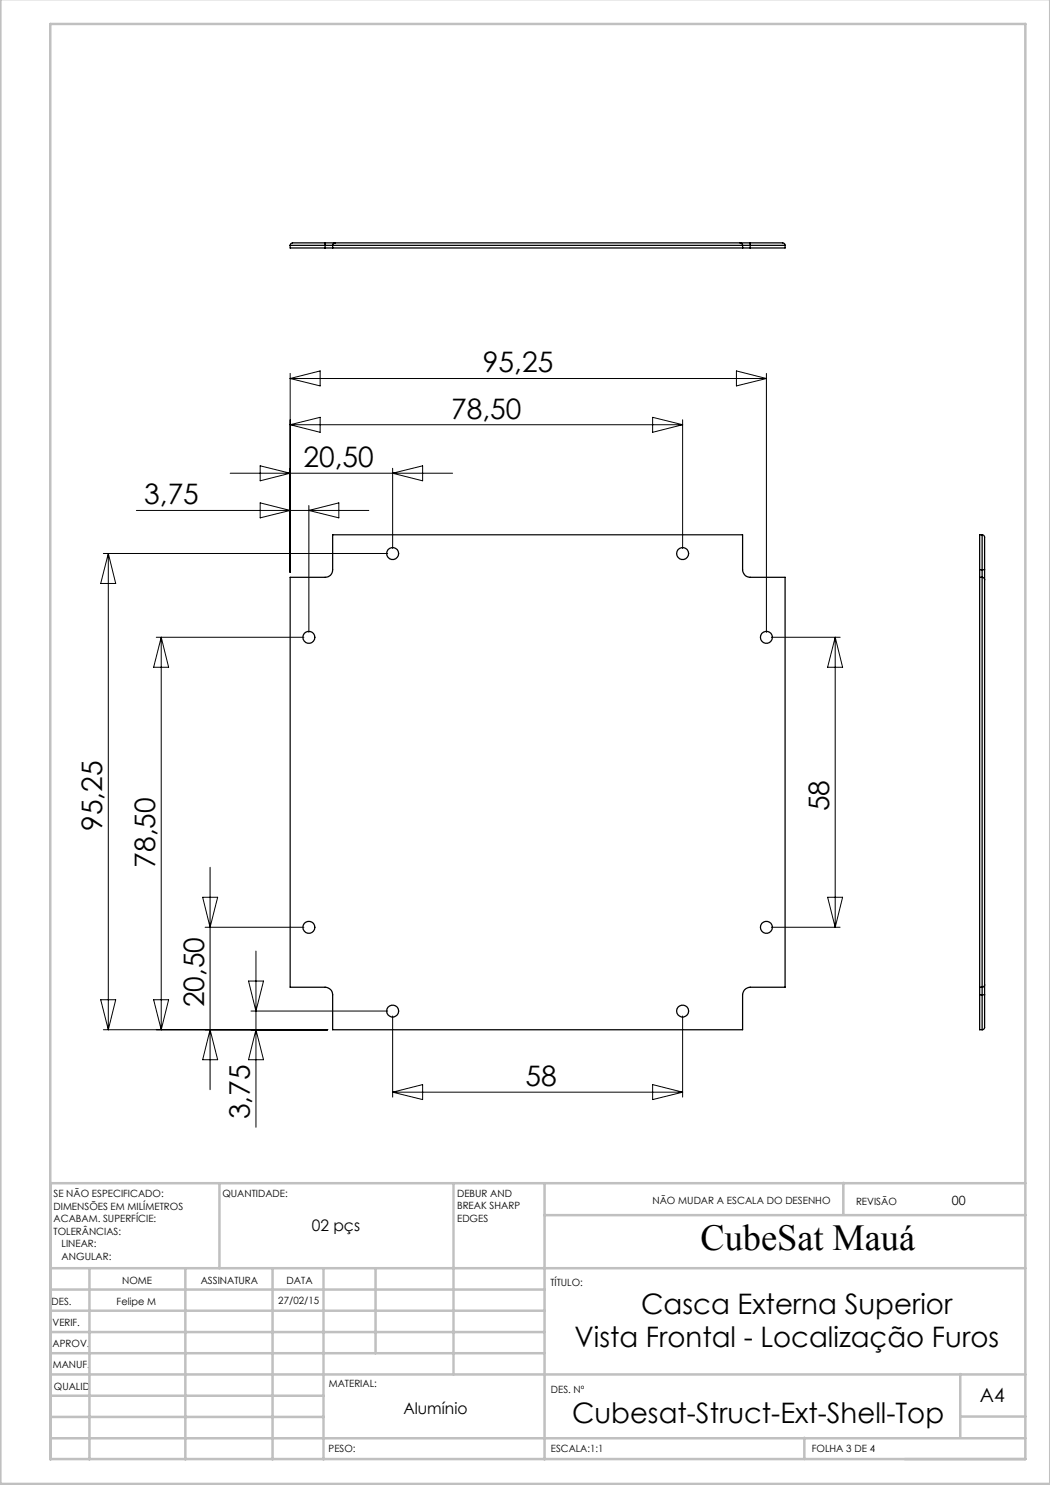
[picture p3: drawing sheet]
<svg xmlns="http://www.w3.org/2000/svg" width="210mm" height="297mm" viewBox="0 0 210 297" stroke-linecap="round" stroke-linejoin="round" font-family="sans-serif">
<g fill="none" stroke="#c0c0c0" stroke-width=".5">
<path d="M.1 -.1v296.9h209.9v-296.9M10.1 4.8h195v287h-195zM43.9 236.6v17M90.7 236.6v38.3M108.9 236.6v55.3M168.7 236.6v6.3M205.1 236.6h-195v55.3M10.1 253.6h195M10.1 257.9h98.8M17.9 253.6v38.3M37.1 253.6v38.3M54.5 253.6v38.3"/>
<path d="M64.7 253.6v38.3M75.1 253.6v17M108.9 243h96.2M10.1 270.6h98.8M10.1 266.4h98.8M10.1 262.1h98.8M10.1 279.1h54.6M10.1 274.9h195M192.1 274.8v12.7M10.1 287.7h195M10.1 283.4h54.6M160.9 287.5v4.3"/>
<path d="M192.1 283.3h13"/>
</g>
<g fill="none" stroke="#000" stroke-width=".2">
<path d="M58 74.7v39.8M58 75.7l6-1.5v3zM58 75.7h95.3M147.3 74.2l6 1.5-6 1.5zM153.3 74.7v51.8M46 94.6h44.5M52 93.2l6 1.4-6 1.6zM58 84.9h78.5M58 84.9l6-1.4v3zM78.5 93.7v16M78.5 94.6l6-1.4v3zM130.5 83.5l6 1.4-6 1.6z"/>
<path d="M136.5 84v25.7M20.7 110.7h56.8M21.7 110.7v95.2M21.7 110.7l1.4 6h-3zM27.3 102.1h46.5M52 100.6l6 1.5-6 1.5zM61.8 101.1v25.4M61.8 102.1l6-1.5v3zM31.3 127.5h29.5M32.2 127.5l1.5 6h-3zM32.2 127.5v78.4M154.3 127.5h13.7"/>
<path d="M167 127.5v58M167 127.5l1.5 6h-3zM40.5 179.5h3l-1.5 6zM42 173.5v44.4M165.5 179.5h3l-1.5 6zM20.1 200h3l-1.4 5.9zM30.7 200h3l-1.5 5.9zM41 185.5h19.8M49.7 196.2h3l-1.5 6zM51.2 190.2v35.3M154.3 185.5h13.7M20.7 205.9h44.8"/>
<path d="M42 205.9l1.5 6h-3zM50.2 202.2h27.3M51.2 205.9l1.5 6h-3zM78.5 203.2v16.2M78.5 218.4l6-1.5v3zM78.5 218.4h58M130.5 216.9l6 1.5-6 1.5zM136.5 203.2v16.2"/>
</g>
<g fill="none" stroke="#000" stroke-width=".25">
<path d="M58 49.1v.5h7M58 49.1h7M65 49.1h1.5M65 48.6v.5M65 48.6h2M65 49.6h1.5M65 48.6h-6.5l-.3 .1-.2 .4M65 49.1v.5M66.5 49.1v.5M66.5 49.6h82M66.5 49.1h82M67 48.6l-.4 .2-.1 .3"/>
<path d="M67 48.6h81M148 48.6l.4 .1 .1 .4M148 48.6h2M148.5 49.1h1.5M148.5 49.6h1.5M148.5 49.1v.5M150 48.6v.5M150 48.6h6.5l.4 .2 .1 .3M150 49.1h7M150 49.1v.5M157 49.1v.5h-7M58 115.5h7a1.45 1.45 0 0 0 1.5-1.6v-6.9h82v6.9a1.51 1.51 0 0 0 1.5 1.6h7v81.9h-7a1.57 1.57 0 0 0-1.5 1.6v6.9h-82v-6.9a1.51 1.51 0 0 0-1.5-1.6h-7z"/>
<path d="M195.9 113.9v1.6M195.9 115.5h.5M195.9 115.5v81.9M195.9 113.9h.5M196.4 115.5l.4 .1 .1 .4M196.4 113.9v1.6M196.4 113.9h.5M196.4 107h.3l.2 .3v6.6M196.4 107h-.5v6.9M196.4 107v6.9M196.4 115.5v81.9M196.9 113.9v2.1"/>
<path d="M196.9 116v81M195.9 197.4v1.6M195.9 197.4h.5M195.9 199v6.9h.5M195.9 199h.5M196.4 197.4v1.6M196.4 199h.5M196.4 199v6.9M196.9 197l-.1 .3-.4 .1M196.9 197v2M196.9 199v6.6l-.2 .3h-.3"/>
<circle cx="78.5" cy="110.7" r="1.2"/>
<circle cx="136.5" cy="110.7" r="1.2"/>
<circle cx="61.8" cy="127.5" r="1.2"/>
<circle cx="153.3" cy="127.5" r="1.2"/>
<circle cx="61.8" cy="185.5" r="1.2"/>
<circle cx="153.3" cy="185.5" r="1.2"/>
<circle cx="78.5" cy="202.2" r="1.19"/>
<circle cx="136.5" cy="202.2" r="1.19"/>
</g>
<text font-size="7.3" x="140.1" y="249.9">CubeSat Mauá</text>
<g font-size="5.6">
<text x="96.6" y="74.4">95,25</text>
<text x="90.2" y="83.7">78,50</text>
<text x="60.7" y="93.4">20,50</text>
<text x="28.8" y="100.8">3,75</text>
<text x="20.4" y="166.2" transform="rotate(-90 20.4 166.2)">95,25</text>
<text x="165.8" y="162.2" transform="rotate(-90 165.8 162.2)">58</text>
<text x="31" y="173.5" transform="rotate(-90 31 173.5)">78,50</text>
<text x="40.8" y="201.5" transform="rotate(-90 40.8 201.5)">20,50</text>
<text x="105.1" y="217.2">58</text>
<text x="50" y="223.9" transform="rotate(-90 50 223.9)">3,75</text>
<text x="128.2" y="262.7">Casca Externa Superior</text>
<text x="114.9" y="269.5">Vista Frontal - Localização Furos</text>
<text x="114.4" y="284.6">Cubesat-Struct-Ext-Shell-Top</text>
</g>
<text font-size="3.9" x="196" y="280.4">A4</text>
<g font-size="3.2">
<text x="62.3" y="246.3">02 pçs</text>
<text x="80.7" y="282.8">Alumínio</text>
</g>
<text font-size="2.5" x="190.4" y="240.9">00</text>
<g font-size="2">
<text x="10.7" y="239.5">SE NÃO ESPECIFICADO:</text>
<text x="44.5" y="239.5">QUANTIDADE:</text>
<text x="91.4" y="239.4">DEBUR AND</text>
<text x="10.7" y="242">DIMENSÕES EM MILÍMETROS</text>
<text x="10.7" y="244.5">ACABAM. SUPERFÍCIE:</text>
<text x="91.4" y="241.9">BREAK SHARP</text>
<text x="91.4" y="244.4">EDGES</text>
<text x="130.5" y="240.8">NÃO MUDAR A ESCALA DO DESENHO</text>
<text x="171.2" y="241">REVISÃO</text>
<text x="10.7" y="247">TOLERÂNCIAS:</text>
<text x="12.3" y="249.5">LINEAR:</text>
<text x="12.3" y="252">ANGULAR:</text>
<text x="24.4" y="256.9">NOME</text>
<text x="40.1" y="256.8">ASSINATURA</text>
<text x="57.3" y="256.8">DATA</text>
<text x="110.1" y="257.1">TÍTULO:</text>
<text x="10.3" y="260.9">DES.</text>
<text x="23.3" y="261">Felipe M</text>
<text x="55.7" y="260.8">27/02/15</text>
<text x="10.5" y="269.3">APROV.</text>
<text x="10.5" y="265.2">VERIF.</text>
<text x="10.6" y="273.6">MANUF.</text>
<text x="10.8" y="278">QUALID</text>
<text x="65.8" y="277.4">MATERIAL:</text>
<text x="110.2" y="278.5">DES. Nº</text>
<text x="65.7" y="290.4">PESO:</text>
<text x="110.2" y="290.5">ESCALA:1:1</text>
<text x="162.4" y="290.4">FOLHA 3 DE 4</text>
</g>
</svg>
